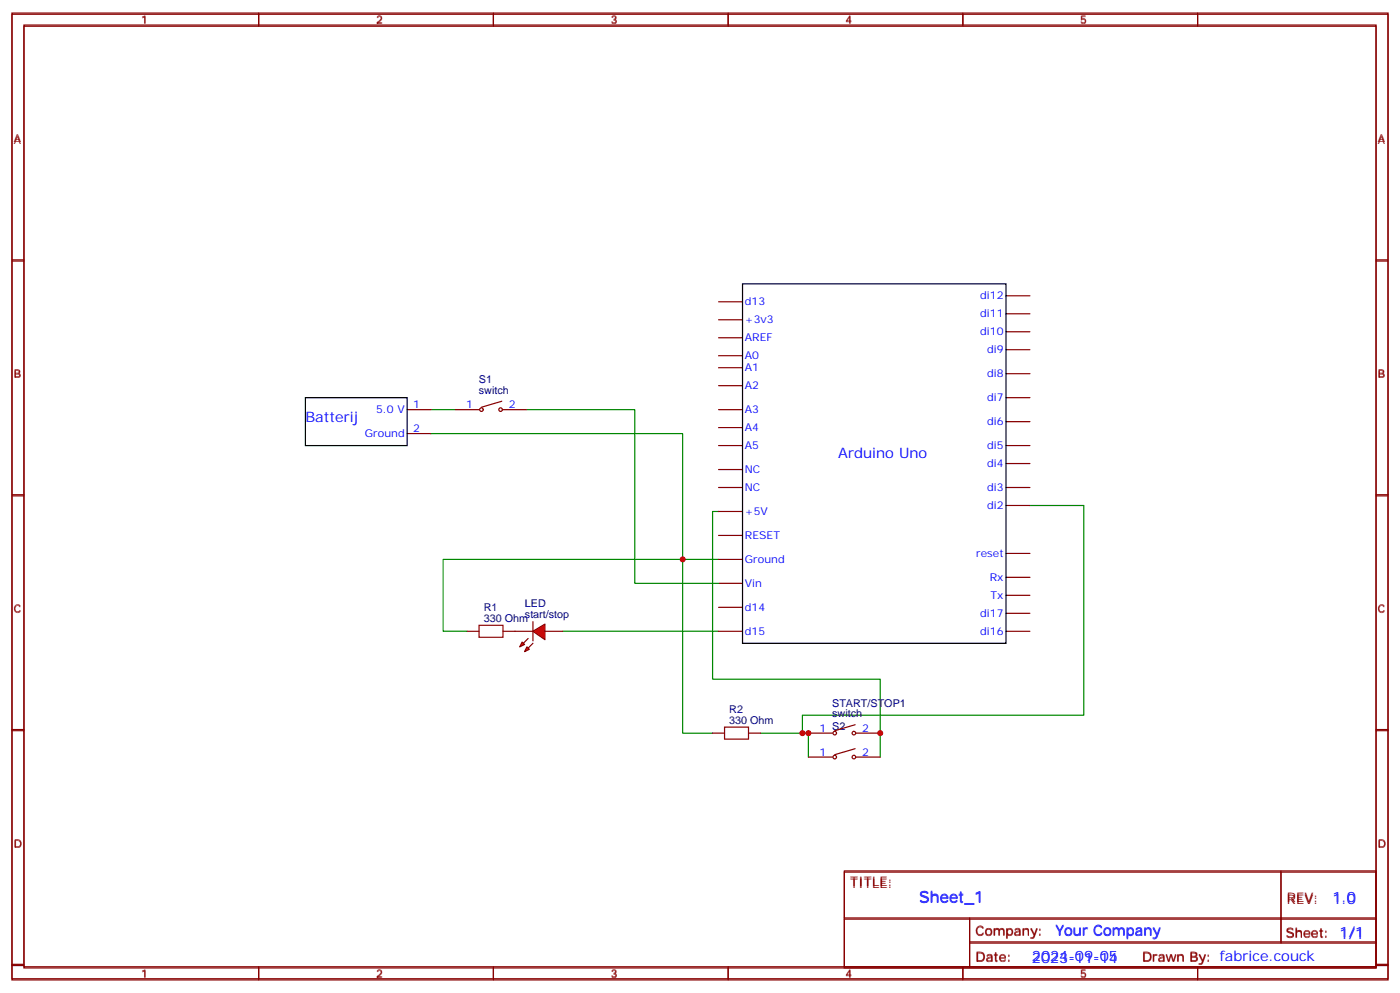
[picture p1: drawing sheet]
<svg xmlns="http://www.w3.org/2000/svg" width="412mm" height="292mm" viewBox="0 0 412 292" stroke-linecap="round" stroke-linejoin="round" font-family="sans-serif">
<g fill="none" stroke="#870000" stroke-width=".35">
<path d="M3.5 3.8h405.4v284.4h-405.4zM7.1 7.4h398.2v277.3h-398.2zM76.2 3.8v3.6M145.3 3.8v3.6M214.5 3.8v3.6M283.6 3.8v3.6M352.8 3.8v3.6M3.5 76.5h3.6M405.3 76.5h3.6M3.5 145.7h3.6M405.3 145.7h3.6M3.5 214.8h3.6"/>
<path d="M209.9 215.9h3.5M220.5 215.9h3.5M405.3 214.8h3.6M238.1 222.9h7.1M251.9 220.5l-6 1.7M252.2 222.9h7.1M248.7 256.4h156.6v28.3h-156.6zM377.3 256.5v20.8M248.7 270.3h156.5M285.6 277.3h119.6M285.6 270.3v14.1M3.5 284h3.6"/>
<path d="M76.2 284.7v3.5M145.3 284.7v3.5M214.5 284.7v3.5M283.6 284.7v3.5M352.8 284.7v3.5M405.3 284h3.6"/>
<circle cx="245.9" cy="222.9" r=".53"/>
<circle cx="251.5" cy="222.9" r=".53"/>
</g>
<path d="M211.7 150.6h-1.8v49.4h49.4v22.9M303.4 148.8h15.9v61.8h-82.9v5.3M211.7 164.7h-10.6v51.2h8.8M165.8 185.9h45.9M224 215.9h14.1v7" fill="none" stroke="#008700" stroke-width=".35"/>
<path d="M213.4 214.1h7.1v3.5h-7.1z" fill="none" stroke="#a10000" stroke-width=".35"/>
<g fill="#f00" stroke="#870000" stroke-width=".35">
<path d="M157 185.9l3.5-2.1v4.5z"/>
<path d="M157 183.1v5.6z"/>
</g>
<g fill="#870000" stroke="#870000" stroke-width=".35">
<path d="M157 189.4l-1.4 1.4z"/>
<path d="M154.2 189.4l1.4-1.4z"/>
</g>
<g fill="#f00" stroke="#870000" stroke-width=".35">
<path d="M155.2 190.5l.7 .7-1.4 .7z"/>
<path d="M153.8 189.1l.7 .7-1.4 .7z"/>
</g>
<g fill="none" stroke="#870000" stroke-width=".35">
<path d="M3.5 4.2h405.4v284.3h-405.4zM7.1 7.7h398.2v277.3h-398.2zM76.2 4.2v3.5M145.3 4.2v3.5M214.5 4.2v3.5M283.6 4.2v3.5M352.8 4.2v3.5M3.5 76.9h3.6M405.3 76.9h3.6M211.7 99.4h7M211.7 94.2h7M211.7 88.9h7"/>
<path d="M296.3 97.7h7.1M296.3 92.4h7.1M296.3 87.1h7.1M147.8 118.1l-6 1.8M211.7 113.6h7M211.7 108.3h7M211.7 104.7h7M296.3 117.1h7.1M296.3 110h7.1M296.3 103h7.1M119.9 120.6h7.1M119.9 127.7h7.1"/>
<path d="M134.1 120.6h7M148.2 120.6h7M211.7 138.3h7M211.7 131.2h7M211.7 125.9h7M211.7 120.6h7M296.3 131.2h7.1M296.3 136.5h7.1M296.3 124.1h7.1M3.5 146h3.6M211.7 157.7h7M211.7 150.6h7"/>
<path d="M211.7 143.5h7M296.3 143.5h7.1M296.3 148.8h7.1M405.3 146h3.6M211.7 178.8h7M211.7 171.8h7M211.7 164.7h7M296.3 175.3h7.1M296.3 170h7.1M296.3 162.9h7.1M137.6 185.9h3.5M148.2 185.9h8.8"/>
<path d="M160.5 185.9h5.3M211.7 185.9h7M296.3 185.9h7.1M296.3 180.6h7.1M3.5 215.2h3.6M238.1 215.9h7.1M251.9 213.4l-6 1.8M252.2 215.9h7.1M405.3 215.2h3.6M248.7 256.8h156.6v28.2h-156.6zM377.3 256.8v20.9M248.7 270.6h156.5"/>
<path d="M285.6 277.7h119.6M285.6 270.6v14.1M3.5 284.3h3.6M76.2 285v3.5M145.3 285v3.5M214.5 285v3.5M283.6 285v3.5M352.8 285v3.5M405.3 284.3h3.6"/>
<circle cx="141.8" cy="120.6" r=".53"/>
<circle cx="147.5" cy="120.6" r=".53"/>
<circle cx="245.9" cy="215.9" r=".53"/>
<circle cx="251.5" cy="215.9" r=".53"/>
</g>
<path d="M127 127.7h74.1v37h-70.6v21.2h7.1M127 120.6h7.1M155.2 120.6h31.8v51.2h24.7" fill="none" stroke="#008700" stroke-width=".35"/>
<path d="M141.1 184.1h7.1v3.5h-7.1z" fill="none" stroke="#a10000" stroke-width=".35"/>
<path d="M218.7 83.6h77.6v105.8h-77.6zM90 117.1h29.9v14.1h-29.9z" fill="none" stroke="#000" stroke-width=".35"/>
<g fill="#c00">
<circle cx="259.3" cy="215.9" r=".88"/>
<circle cx="236.4" cy="215.9" r=".88"/>
<circle cx="238.1" cy="215.9" r=".88"/>
<circle cx="201.1" cy="164.7" r=".88"/>
</g>
<text font-size="4.6" fill="#00f" x="270.8" y="265.5">Sheet_1</text>
<g font-size="4.2" fill="#00f">
<text x="90" y="124.1">Batterij</text>
<text x="246.9" y="134.7">Arduino Uno</text>
<text x="392.5" y="265.7">1.0</text>
<text x="310.9" y="275.3">Your Company</text>
<text x="304" y="283.1">2024-09-05</text>
<text x="304" y="283.4">2023-11-14</text>
</g>
<g font-size="3.9" fill="#800">
<text x="250.5" y="261">TITLE:</text>
<text x="379.1" y="265.7">REV:</text>
<text x="287.4" y="275.2">Company:</text>
<text x="378.7" y="275.8">Sheet: 1/1</text>
<text x="287.4" y="282.9">Date:</text>
<text x="336.4" y="283">Drawn By: fabrice.couck</text>
<text x="336.4" y="283.3">Drawn By:</text>
</g>
<g font-size="3.2" fill="#800">
<text x="41.6" y="6.8">1</text>
<text x="110.8" y="6.8">2</text>
<text x="179.9" y="6.8">3</text>
<text x="249.1" y="6.8">4</text>
<text x="318.2" y="6.8">5</text>
<text x="4.1" y="41.9">A</text>
<text x="405.9" y="41.9">A</text>
<text x="4.1" y="111.1">B</text>
<text x="405.9" y="111.1">B</text>
<text x="4.1" y="180.2">C</text>
<text x="405.9" y="180.2">C</text>
<text x="4.1" y="249.4">D</text>
<text x="405.9" y="249.4">D</text>
<text x="41.6" y="287.7">1</text>
<text x="110.8" y="287.7">2</text>
<text x="179.9" y="287.7">3</text>
<text x="249.1" y="287.7">4</text>
<text x="318.2" y="287.7">5</text>
</g>
<g font-size="3.2" fill="#00f">
<text x="219.4" y="89.9">d13</text>
<text x="288.7" y="88.2">di12</text>
<text x="219.4" y="95.2">+3v3</text>
<text x="288.7" y="93.5">di11</text>
<text x="219.4" y="100.5">AREF</text>
<text x="288.7" y="98.7">di10</text>
<text x="219.4" y="105.8">A0</text>
<text x="290.8" y="104">di9</text>
<text x="219.4" y="109.3">A1</text>
<text x="290.8" y="111.1">di8</text>
<text x="219.4" y="114.6">A2</text>
<text x="290.8" y="118.1">di7</text>
<text x="110.8" y="121.7">5.0 V</text>
<text x="121.7" y="120.3">1</text>
<text x="137.3" y="120.3">1</text>
<text x="149.9" y="120.3">2</text>
<text x="219.4" y="121.7">A3</text>
<text x="290.8" y="125.2">di6</text>
<text x="107.5" y="128.7">Ground</text>
<text x="121.7" y="127.3">2</text>
<text x="219.4" y="127">A4</text>
<text x="219.4" y="132.3">A5</text>
<text x="290.8" y="137.5">di4</text>
<text x="290.8" y="132.3">di5</text>
<text x="219.4" y="139.3">NC</text>
<text x="219.4" y="144.6">NC</text>
<text x="290.8" y="149.9">di2</text>
<text x="290.8" y="144.6">di3</text>
<text x="219.4" y="151.7">+5V</text>
<text x="219.4" y="158.7">RESET</text>
<text x="219.4" y="165.8">Ground</text>
<text x="287.6" y="164">reset</text>
<text x="219.4" y="172.8">Vin</text>
<text x="291.5" y="171.1">Rx</text>
<text x="219.4" y="179.9">d14</text>
<text x="291.8" y="176.4">Tx</text>
<text x="288.7" y="181.6">di17</text>
<text x="219.4" y="186.9">d15</text>
<text x="288.7" y="186.9">di16</text>
<text x="241.4" y="215.5">1 S2</text>
<text x="254" y="215.5">2</text>
<text x="241.4" y="222.6">1</text>
<text x="254" y="222.6">2</text>
</g>
<g font-size="3.2" fill="#000080">
<text x="141.1" y="112.8">S1</text>
<text x="141.1" y="116">switch</text>
<text x="142.5" y="179.8">R1</text>
<text x="154.6" y="178.8">LED</text>
<text x="142.5" y="183.1">330 Ohm</text>
<text x="154.6" y="182">start/stop</text>
<text x="214.8" y="209.8">R2</text>
<text x="245.1" y="208">START/STOP1</text>
<text x="214.8" y="213">330 Ohm</text>
<text x="245.1" y="211.2">switch</text>
</g>
</svg>
